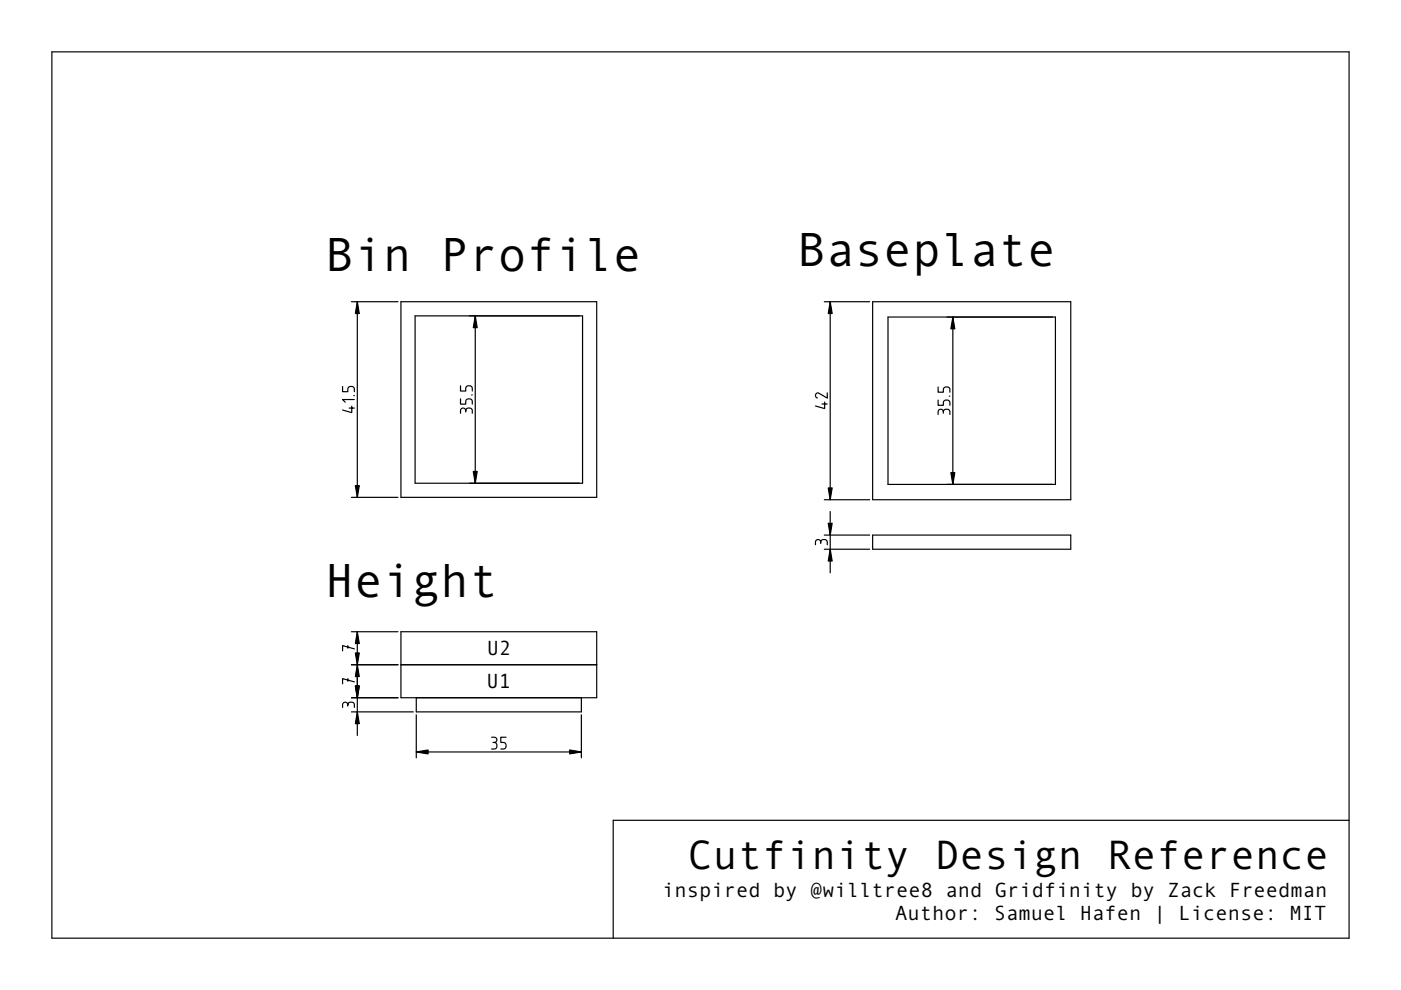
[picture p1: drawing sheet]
<svg xmlns="http://www.w3.org/2000/svg" width="297mm" height="210mm" viewBox="0 0 297 210" stroke-linecap="round" stroke-linejoin="round" font-family="sans-serif">
<g fill="none" stroke="#000" stroke-width=".25">
<path d="M11 11h275v187.9h-275zM74.5 64h9.9M75.8 64v41.5M85 64h41.5v41.5h-41.5zM88 67h35.5v35.5h-35.5zM100.8 67v35.5M174.8 64h9.6M176 64v42M185 64h42v42h-42zM188.3 67.2h35.5v35.5h-35.5zM202 67.2v35.5M72.6 81.9v1.1h1.1v-.5a.56 .56 0 0 1 .6-.6h.3a.56 .56 0 0 1 .5 .6v.5"/>
<path d="M74 86.5h1.1M74.6 86.1v1.4l-2-.6M75 83.9h.1M75.1 84.7h-2.5l.6 .6M97.6 87.6v-.5a.56 .56 0 0 1 .6-.6 .56 .56 0 0 1 .5 .6 .56 .56 0 0 1 .6-.6h.3a.56 .56 0 0 1 .5 .6v.5M97.6 84.6v1.1h1.1v-.6a.56 .56 0 0 1 .6-.5h.3a.56 .56 0 0 1 .5 .5v.6M97.6 81.8v1.1h1.1v-.5a.56 .56 0 0 1 .6-.6h.3a.56 .56 0 0 1 .5 .6v.5M98.7 87.1v.3M100 83.7h.1M174.3 85.7h1.1M174.8 85.2v1.4l-1.9-.5M175.4 83.3v1.1l-2.1-1.1a.56 .56 0 0 0-.4 .6 .56 .56 0 0 0 .4 .5"/>
<path d="M198.9 87.9v-.6a.56 .56 0 0 1 .6-.5 .56 .56 0 0 1 .5 .5 .56 .56 0 0 1 .6-.5h.2a.56 .56 0 0 1 .6 .5v.6M198.9 84.8v1.1h1.1v-.5a.56 .56 0 0 1 .6-.6h.2a.56 .56 0 0 1 .6 .6v.5M198.9 82v1.2h1.1v-.6a.56 .56 0 0 1 .6-.6h.2a.56 .56 0 0 1 .6 .6v.6M200 87.3v.3M201.3 84h.1M74.5 105.5h9.9M172.9 115.5v-.5a.56 .56 0 0 1 .5-.6 .56 .56 0 0 1 .6 .6 .56 .56 0 0 1 .6-.6h.2a.56 .56 0 0 1 .6 .6v.5M174 115v.2M174.8 106h9.6M174.8 116.4h9.6M174.8 113.5h9.6M176 108.5v12.9"/>
<path d="M185 113.5h42v2.9h-42zM73.7 136.9v.5M74.5 133.9h9.9M75.1 137.6l-2.5-.7v1.1M75.8 133.9v22M85 133.9h41.5v14h-41.5zM72.6 150v-.6a.56 .56 0 0 1 .6-.5 .56 .56 0 0 1 .5 .5 .56 .56 0 0 1 .6-.5h.3a.56 .56 0 0 1 .5 .5v.6M73.7 143.9v.5M73.7 149.4v.3M74.5 147.9h9.9M74.5 140.9h9.9M74.5 150.9h13.1"/>
<path d="M75.1 144.6l-2.5-.7v1.1M85 140.9h41.5M88.3 147.9v3h35v-3M88.3 151.6v9.1M88.3 159.4h35M104.2 156.3h.6a.56 .56 0 0 1 .5 .6 .56 .56 0 0 1-.5 .5 .56 .56 0 0 1 .5 .6v.3a.56 .56 0 0 1-.5 .5h-.6M104.5 157.4h.3M107.3 156.3h-1.1v1.1h.5a.56 .56 0 0 1 .6 .6v.3a.56 .56 0 0 1-.6 .5h-.5M123.3 151.6v9.1M286 173.9h-156v25"/>
</g>
<g fill="#000">
<path d="M75.8 64l.4 2.5h-.9zM100.8 67l.4 2.5h-.9zM176 64l.4 2.5h-.8zM202 67.2l.4 2.5h-.8zM75.3 103h.9l-.4 2.5zM100.3 100h.9l-.4 2.5zM175.6 111h.8l-.4 2.5zM176 116.4l.4 2.5h-.8zM175.6 103.5h.8l-.4 2.5zM201.6 100.2h.8l-.4 2.5zM75.8 133.9l.4 2.5h-.9zM75.3 145.4h.9l-.4 2.5z"/>
<path d="M75.8 140.9l.4 2.5h-.9zM75.3 138.4h.9l-.4 2.5zM75.8 150.9l.4 2.5h-.9zM88.3 159.4l2.5-.4v.8zM120.8 159l2.5 .4-2.5 .4z"/>
</g>
<g fill="#000" stroke="#000" stroke-width=".25">
<path d="M75.8 64l.4 2.5h-.9zM100.8 67l.4 2.5h-.9zM176 64l.4 2.5h-.8zM202 67.2l.4 2.5h-.8zM75.3 103h.9l-.4 2.5zM100.3 100h.9l-.4 2.5zM175.6 111h.8l-.4 2.5zM176 116.4l.4 2.5h-.8zM175.6 103.5h.8l-.4 2.5zM201.6 100.2h.8l-.4 2.5zM75.8 133.9l.4 2.5h-.9zM75.3 145.4h.9l-.4 2.5z"/>
<path d="M75.8 140.9l.4 2.5h-.9zM75.3 138.4h.9l-.4 2.5zM75.8 150.9l.4 2.5h-.9zM88.3 159.4l2.5-.4v.8zM120.8 159l2.5 .4-2.5 .4z"/>
</g>
<g font-size="10.2">
<text x="69" y="57.5">Bin Profile</text>
<text x="169" y="56.5">Baseplate</text>
<text x="69" y="126.5">Height</text>
</g>
<text font-size="8.7" x="145.9" y="184.3">Cutfinity Design Reference</text>
<g font-size="4.4">
<text x="103.2" y="138.9">U2</text>
<text x="103.2" y="145.9">U1</text>
<text x="140.4" y="190.3">inspired by @willtree8 and Gridfinity by Zack Freedman</text>
<text x="189.8" y="195.1">Author: Samuel Hafen | License: MIT</text>
</g>
</svg>
